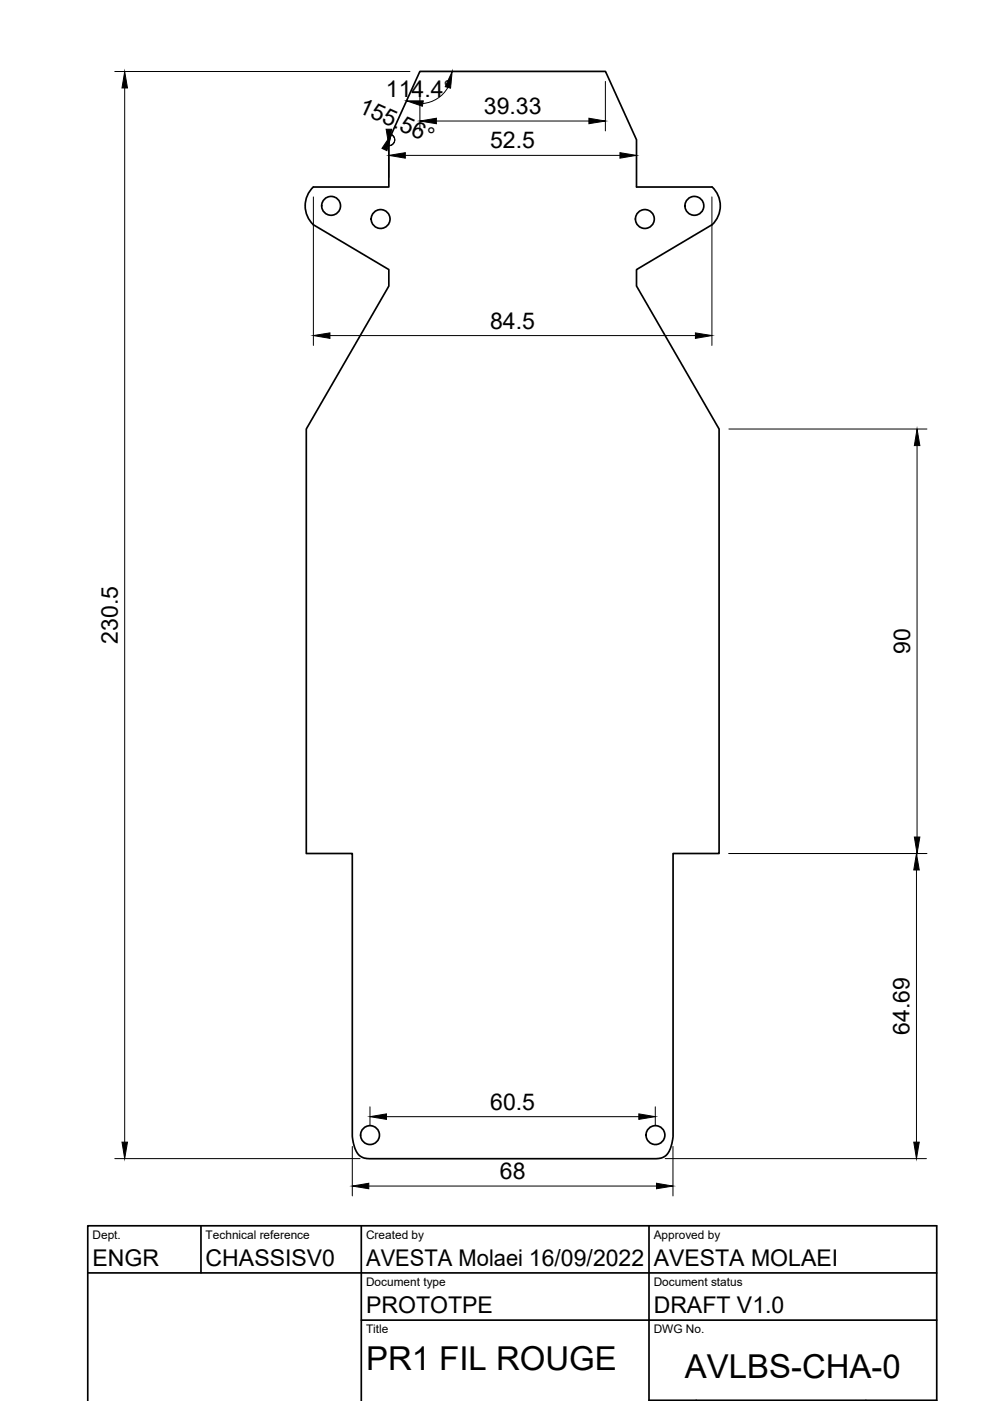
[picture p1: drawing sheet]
<svg xmlns="http://www.w3.org/2000/svg" width="210mm" height="297mm" viewBox="0 0 210 297" stroke-linecap="round" stroke-linejoin="round" font-family="sans-serif">
<!-- layer: Visible -->
<g fill="none" stroke="#000" stroke-width=".36">
<path d="M89 15.1h39.4l6.6 14.5v10.1l16-.1a5.5 5.5 0 0 1 0 8l-16 9.6v3.4l17.5 30.4v90h-9.8v60l-.5 2.2-.8 1.6-.9 .6-1.4 .3h-60.8l-1.1-.2-1-.5-.5-.6-.5-.9-.5-2.5v-60h-9.8v-90l17.5-30.4v-3.4l-16-9.6a5.5 5.5 0 0 1 0-7.9h16v-10.1z"/>
<circle cx="70.2" cy="43.6" r="2"/>
<circle cx="80.7" cy="46.4" r="2"/>
<circle cx="136.7" cy="46.4" r="2"/>
<circle cx="147.2" cy="43.6" r="2"/>
<circle cx="78.5" cy="240.7" r="2"/>
<circle cx="139" cy="240.7" r="2"/>
</g>
<!-- layer: TitleBlock -->
<path d="M42.6 259.9v10M76.6 259.9v37.1M137.6 259.9v37.1M18.6 269.9h180M76.6 279.9h122M18.6 297v-37.1h180v37.1M137.6 296.9h61M147.6 296.9v.1M183.6 296.9v.1" fill="none" stroke="#000" stroke-width=".36"/>
<!-- layer: Dimensions -->
<g fill="none" stroke="#000" stroke-width=".21">
<path d="M24.3 15.2h62.6M26.4 18.7v223.5M89 17.3v10.5M95 18.5a6.8 6.8 0 0 1-5.3 3.4M128.4 17.3v10.5M82.4 30.8v6.8M82.5 28.4a1.24 1.24 0 0 1 1.2 1.3 1.24 1.24 0 0 1-1.2 1.2 1.24 1.24 0 0 0 1.2-1 1.24 1.24 0 0 0-.7-1.4 1.24 1.24 0 0 1 .6 1.7 1.24 1.24 0 0 1-1.7 .6M85.9 32.9h45.5M92.5 25.7h32.4M134.9 30.8v6.8M66.4 41.7v31.5M150.9 41.7v31.5"/>
<path d="M70 71.1h77.4M154.5 91h42M194.4 94.5v83M154.5 181h42M194.3 184.5v57.7M78.4 234.7v3.9M81.9 236.8h53.5M138.9 234.7v3.9M24.3 245.6h52M74.7 243.1v10.5M78.2 251.5h61M141 245.6h55.4"/>
<path d="M142.7 243.1v10.5"/>
</g>
<g fill="#000" stroke="#000" stroke-width=".21">
<path d="M26.4 15.2l.6 3.5h-1.1zM95.9 15.2l-.4 3.5-1.1-.3zM83 28.5l-1 3.4-1-.4zM81.9 27.4h1.1l-.6 3.5zM82.4 32.9l3.5-.5v1.1zM86.2 21.4h3.5l-.1 1.1zM89 25.7l3.5-.6v1.1zM124.9 25.1l3.5 .6-3.5 .5zM131.4 32.4l3.5 .5-3.5 .6zM66.4 71.1l3.6-.5v1.1zM147.4 70.6l3.5 .5-3.5 .6zM194.4 91l.6 3.5h-1.1z"/>
<path d="M193.9 177.5h1.1l-.6 3.5zM194.3 181l.6 3.5h-1.2zM78.4 236.8l3.5-.6v1.1zM135.4 236.2l3.5 .6-3.5 .5zM25.9 242.2h1.1l-.6 3.4zM74.7 251.5l3.5-.6v1.1zM139.2 250.9l3.5 .6-3.5 .5zM193.7 242.2h1.2l-.6 3.4z"/>
</g>
<g font-size="7">
<text x="77.6" y="290.4">PR1 FIL ROUGE</text>
<text x="145.2" y="292.1">AVLBS-CHA-0</text>
</g>
<g font-size="4.9">
<text x="75.8" y="23.7" transform="rotate(24 75.8 23.7)">155.56°</text>
<text x="81.8" y="20.6">114.4°</text>
<text x="102.6" y="24.2">39.33</text>
<text x="103.9" y="31.5">52.5</text>
<text x="103.9" y="69.7">84.5</text>
<text x="25" y="136.5" transform="rotate(-90 25 136.5)">230.5</text>
<text x="193" y="138.7" transform="rotate(-90 193 138.7)">90</text>
<text x="192.8" y="219.4" transform="rotate(-90 192.8 219.4)">64.69</text>
<text x="103.9" y="235.3">60.5</text>
<text x="106" y="250">68</text>
<text x="19.6" y="268.4">ENGR</text>
<text x="43.6" y="268.4">CHASSISV0</text>
<text x="77.6" y="268.4">AVESTA Molaei 16/09/2022</text>
<text x="138.6" y="268.4">AVESTA MOLAEI</text>
<text x="77.6" y="278.4">PROTOTPE</text>
<text x="138.6" y="278.4">DRAFT V1.0</text>
</g>
<g font-size="2.5">
<text x="19.6" y="262.7">Dept.</text>
<text x="43.6" y="262.7">Technical reference</text>
<text x="77.6" y="262.7">Created by</text>
<text x="138.6" y="262.7">Approved by</text>
<text x="77.6" y="272.7">Document type</text>
<text x="138.6" y="272.7">Document status</text>
<text x="77.6" y="282.7">Title</text>
<text x="138.6" y="282.7">DWG No.</text>
</g>
</svg>
